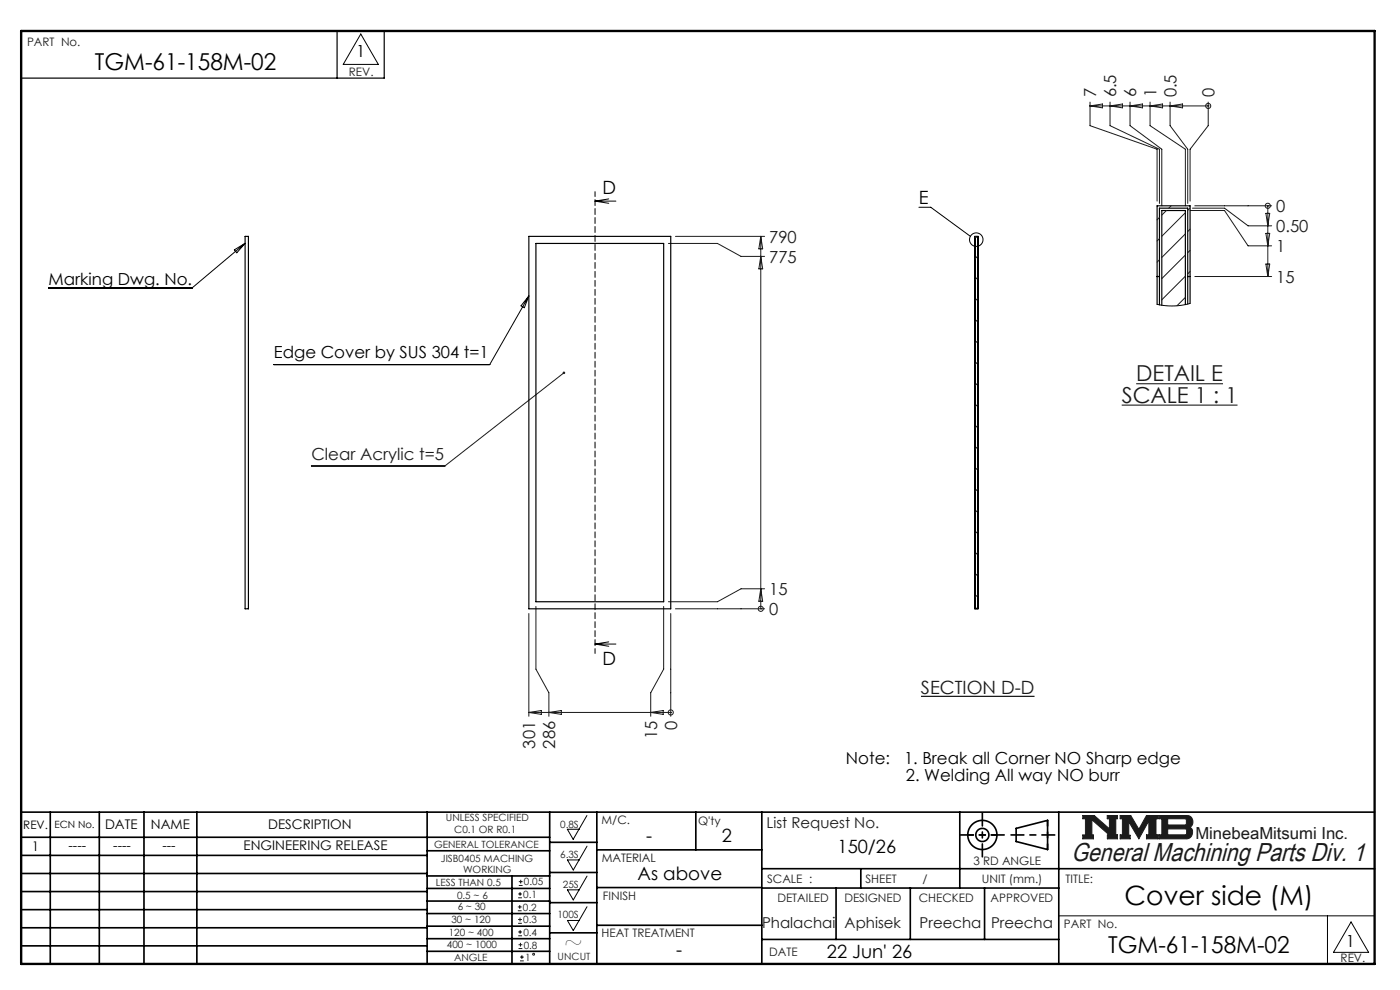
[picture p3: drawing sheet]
<svg xmlns="http://www.w3.org/2000/svg" width="297mm" height="210mm" viewBox="0 0 297 210" stroke-linecap="round" stroke-linejoin="round" font-family="sans-serif">
<g fill="none" stroke="#000" stroke-width=".35">
<path d="M4.5 172.3h287.1M4.5 177.6h112.1M10.7 172.3v32.2M21.1 172.3v32.2M30.5 172.3v32.2M41.8 172.3v32.2M90.6 172.3v32.2M116.6 172.3v32.2M116.6 178.7h10M126.6 172.3v32.2M147.6 172.3v8M161.6 172.3v32.2"/>
<path d="M203.6 172.3v16.1M215.6 175.7l6.6-1.7v6.2l-6.6-1.7zM224.6 172.3v32.2M4.5 185.3h86.1M4.5 181.4h86.1M4.5 189.1h86.1M4.5 193h86.1M4.5 196.8h86.1M90.6 199.1h26M90.6 193.8h26M90.6 188.5h26M90.6 191.1h26"/>
<path d="M90.6 180.5h26M90.6 185.8h26M90.6 196.5h26M108.6 185.8v18.5M116.6 185.1h10M116.6 191.5h10M116.6 197.9h10M126.6 196.3h35M126.6 188.3h35M126.6 180.3h35M161.6 184.3h130M161.6 199.3h63"/>
<path d="M161.6 188.4h63M177.4 188.4v10.9M182.6 184.3v4.1M193.1 188.4v10.9M208.9 188.4v10.9M4.5 200.6h86.1M90.6 201.8h26"/>
<circle cx="208.4" cy="177.1" r="3.1"/>
<circle cx="208.4" cy="177.1" r="1.39"/>
</g>
<path d="M229.7 173h2.4l3.3 2.8v-2.1h-.5v-.7h2.2v.7h-.4v3.4h.4v.8h-2.2v-.8h.4l-3.7-3.2v3.2h.4v.8h-2.3v-.8h.6v-3.4h-.6zM237.6 173h2.3l1.7 2.9 1.6-2.9h2.5v.7h-.5v3.4h.5v.8h-2.5v-.8h.5v-3l-2.1 3.8-2.1-3.6v2.9h.3v.7h-2.2v-.8h.5v-3.4h-.5zM245.9 173h6a1.34 1.34 0 0 1 1.1 1 1.34 1.34 0 0 1-.6 1.5 1.33 1.33 0 0 1 .5 1.4 1.33 1.33 0 0 1-1.2 1h-5.8v-.8h.6v-3.4h-.6zM247.7 173.7h3.8l.2 .2v.8l-.3 .3h-3.7zM247.7 175.8h3.8l.2 .3v.7l-.3 .3h-3.7z" fill="none" stroke="#191924" stroke-width=".21"/>
<path d="M76.5 7.2l3.8 6.5h-7.5zM124.5 173l-2.9 5-1.2-2.1h2.4M124.5 179.5l-2.9 5.1-1.2-2.2h2.4M124.5 185.8l-2.9 5.1-1.2-2.1h2.4M124.5 192.3l-2.9 5.1-1.2-2.1h2.4M224.6 194.3h67M281.6 194.3v10.2M286.6 195.6l3.7 6.4h-7.4z" fill="none" stroke="#000" stroke-width=".21"/>
<path d="M4.5 6.6h287.1" fill="none" stroke="#000" stroke-width=".21" stroke-dasharray="6.3 1.3 1.3 1.3" stroke-dashoffset="1.9"/>
<path d="M71.5 6.6v10M81.5 6.6v10h-77" fill="none" stroke="#000" stroke-width=".25"/>
<path d="M205.3 177.1h6.2M222.2 174v6.2" fill="none" stroke="#000" stroke-width=".35" stroke-dasharray="15.2 1.3 1.3 1.3" stroke-dashoffset="14.1"/>
<path d="M203.8 177.1h9.2M208.4 172.5v9.2M214.5 177.1h9.3" fill="none" stroke="#000" stroke-width=".35" stroke-dasharray="15.2 1.3 1.3 1.3" stroke-dashoffset="12.5"/>
<path d="M4.5 6.6h287.1v197.9h-287.1z" fill="none" stroke="#000" stroke-width=".5"/>
<path d="M229.7 173v.7h.6v3.4h-.6v.8h2.3v-.8h-.4v-3.2l3.7 3.2h-.4v.8h2.2v-.8h-.4v-3.4h.4v-.7h-2.2v.7h.5v2.1l-3.3-2.8zM237.6 173v.7h.5v3.4h-.5v.8h2.2v-.7h-.3v-2.9l2.1 3.6 2.1-3.8v3h-.5v.8h2.5v-.8h-.5v-3.4h.5v-.7h-2.5l-1.6 2.9-1.7-2.9zM247.7 175.8h3.8l.2 .3v.7l-.3 .3h-3.7zM245.9 173v.7h.6v3.4h-.6v.8h6.3l.5-.5 .3-.8-.1-.7-.5-.4a1.34 1.34 0 0 0 .6-1.5 1.34 1.34 0 0 0-1.1-1zM247.7 173.7h3.7l.3 .2v.9l-.3 .2h-3.7z" fill-rule="evenodd" fill="#191924"/>
<path d="M195.4 147.7h24.1" fill="none" stroke="#000" stroke-width=".24"/>
<g fill="none" stroke="#000" stroke-width=".21">
<path d="M49.7 53l2.3-1.4-1.8 2zM52 51.6l-11.2 9.5h-30.5M126.2 42.7h4.5M126.2 42.7l2.9 .4M129.1 42.2l-2.9 .5M194.9 44h2.6l8.4 6.1M112.2 62.8l-8.3 14.5h-45.8M112.2 62.8l-1 2.5-.7-.4zM238 85.9h24.5M241 81.4h18.5M126.2 136.6h4.5M126.2 136.6l2.9 .5"/>
<path d="M129.1 136.2l-2.9 .4"/>
<circle cx="207.1" cy="50.8" r="1.43"/>
</g>
<g fill="none" stroke="#191924" stroke-width=".21">
<path d="M231.2 22.5h25.1M231.2 21.7v5l14.3 5v11M231.2 22.5l2.7-.4v.8zM235.5 21.7v5l10.5 5v11.5M235.5 22.5l2.6-.4v.8zM239.7 21.7v5l6.8 5v12M239.7 22.5l2.7-.4v.8zM244 21.7v5l7.5 5v12M244 22.5l2.6-.4v.8zM248.2 21.7v5l3.8 5v11.5M248.2 22.5l2.7-.4v.8zM256.3 22.5h.1"/>
<path d="M256.3 21.7v5l-3.8 5v11M141.8 51.6h10.4l5 2.8h5M143.3 50.1h18.9M161.4 50.1v79M161.4 50.1l.4 2.7h-.8zM161.4 54.4l.4 2.6h-.8zM252.5 44.7h7.3l5 7.4h5M253 44.2h6.8l5 3.7h5M253.5 43.7h16.3M253.5 58.7h16.3M268.5 45.3h.9l-.4 2.6zM268.5 49.5h.9l-.4 2.6z"/>
<path d="M268.5 56h.9l-.4 2.7zM269 43.7h.1M269 43.7v15M119.6 79.1l-25.2 19.8h-28.3M112.2 130.1v21.8M113.7 128.6v13.3l2.7 5v5M140.8 128.6v13.3l-2.8 5v5M142.3 130.1v21.8M143.3 129.1h18.9M161.4 129.1h.1M161.4 124.9l.4 2.6h-.8zM162.2 124.9h-5l-5 2.7h-10.4"/>
<path d="M112.2 151.1h30.1M112.2 151.1l2.6-.4v.8zM116.4 151.1l2.7-.4v.8zM138 151.1l2.7-.4v.8zM142.3 151.1h.1M109.9 193.2h.8M109.9 192.4h.8M109.9 195.9h.8M109.9 195h.8M109.9 190.4h.8M109.9 189.6h.8M109.9 198.5h.8"/>
<path d="M109.9 197.7h.8M110.1 187.8h.8M110.1 187h.8M110.3 192v.8M110.3 194.6v.9M110.3 189.2v.8M110.3 197.3v.8M110.4 200v.8M110.5 186.6v.8M110 201.2h.8M110 200.4h.8M110.3 203.8h.8"/>
<path d="M110.3 203h.8M110.7 202.6v.8"/>
<circle cx="256.3" cy="22.5" r=".54"/>
<circle cx="269" cy="43.7" r=".54"/>
<circle cx="161.4" cy="129.1" r=".54"/>
<circle cx="142.3" cy="151.1" r=".54"/>
<circle cx="113.2" cy="202.4" r=".2"/>
</g>
<path d="M126.2 40.7v97.9" fill="none" stroke="#000" stroke-width=".21" stroke-dasharray="1.3 .6" stroke-dashoffset=".2"/>
<path d="M119.5 78.9h.3l-.2 .2 .2-.2a.27 .27 0 0 1 0 .4 .27 .27 0 0 1-.4 0 .27 .27 0 0 1 .1-.4z" fill="#191924"/>
<g fill="none" stroke="#000" stroke-width=".25">
<path d="M52 50.1h.7v79h-.7zM112.2 50.1h30.1v79h-30.1zM113.7 51.6h27.1v76h-27.1zM206.8 50.1h.7v79h-.7zM206.8 51.6h.1M206.8 50.2h.6v78.9h-.6zM207.4 50.2h-.5v78.8h.5M207.4 51.6h.1M245.5 58.7h.5M252 58.7h.5M251.5 64.6v-19.9h-5v20M252 64.5v-20.3h-6v20.5"/>
<path d="M252.5 64.4v-20.7h-7v20.9M206.8 127.6h.1M207.4 127.6h.1"/>
</g>
<g fill="none" stroke="#191924" stroke-width=".21">
<path d="M206.8 50.4h.1M207 50.2l-.1 .1M207.1 50.1l-.1 .1M207.4 54.3l-.5 .5M207.4 58.8l-.5 .5M246 46.1l-.5 .5M246 50.6l-.5 .5M246 55.1l-.5 .5M247.4 44.7l-.9 .9M248.4 43.7l-.5 .5M251.5 45.1l-5 5M251.5 49.6l-5 5"/>
<path d="M251.5 54.1l-5 5M251.5 58.6l-5 5M252.5 44.1l-.5 .5M252.5 48.6l-.5 .5M252.5 53.1l-.5 .5M252.5 57.6l-.5 .5M207.4 63.3l-.5 .5M207.4 67.8l-.5 .5M207.4 72.3l-.5 .5M207.4 76.8l-.5 .5M251.5 63.1l-1.8 1.8M207.4 81.3l-.5 .5"/>
<path d="M207.4 85.8l-.5 .5M207.4 90.2l-.5 .5M207.4 94.7l-.5 .5M207.4 99.2l-.5 .5M207.4 103.7l-.5 .5M207.4 108.2l-.5 .5M207.4 112.7l-.5 .5M207.4 117.2l-.5 .5M207.4 121.7l-.5 .5M207.4 126.2l-.5 .5"/>
</g>
<path d="M252.5 64.4l-1.8 .3-1.7 .2-1.8-.1-1.7-.2" fill="none" stroke="#000" stroke-width=".21"/>
<text font-size="5.6" x="238.6" y="192">Cover side (M)</text>
<text font-size="5.5" fill="#191924" x="227.3" y="182.7">General Machining Parts Div. 1</text>
<g font-size="4.9">
<text x="20.1" y="14.8">TGM-61-158M-02</text>
<text x="119.6" y="201.6">~</text>
<text x="235.1" y="202.1">TGM-61-158M-02</text>
</g>
<g font-size="4.7" fill="#191924">
<text x="241" y="80.9">DETAIL E</text>
<text x="238" y="85.4">SCALE 1 : 1</text>
</g>
<g font-size="3.9">
<text x="127.8" y="41.1">D</text>
<text x="194.9" y="43.2">E</text>
<text x="127.8" y="141.1">D</text>
<text x="137" y="178.6">-</text>
<text x="153.1" y="178.6">2</text>
<text x="177.7" y="181">150/26</text>
<text x="135.3" y="186.6">As above</text>
<text x="143.5" y="202.9">-</text>
<text x="175.4" y="203.2">22 Jun' 26</text>
</g>
<text font-size="3.9" fill="#191924" x="195.4" y="147.3">SECTION D-D</text>
<g font-size="3.5">
<text x="75.6" y="12.1">1</text>
<text x="10.3" y="60.5">Marking Dwg. No.</text>
<text x="58.1" y="76">Edge Cover by SUS 304 t=1</text>
<text x="179.5" y="162.2">Note:</text>
<text x="191.8" y="162.2">1. Break all Corner NO Sharp edge</text>
<text x="192.2" y="165.7">2. Welding All way NO burr</text>
<text x="285.5" y="200.9">1</text>
</g>
<g font-size="3.5" fill="#191924">
<text x="232.6" y="20.7" transform="rotate(-90 232.6 20.7)">7</text>
<text x="236.8" y="20.7" transform="rotate(-90 236.8 20.7)">6.5</text>
<text x="241.1" y="20.7" transform="rotate(-90 241.1 20.7)">6</text>
<text x="245.3" y="20.7" transform="rotate(-90 245.3 20.7)">1</text>
<text x="249.6" y="20.7" transform="rotate(-90 249.6 20.7)">0.5</text>
<text x="257.6" y="20.7" transform="rotate(-90 257.6 20.7)">0</text>
<text x="270.7" y="45">0</text>
<text x="163.2" y="51.5">790</text>
<text x="270.7" y="53.5">1</text>
<text x="270.7" y="49.2">0.50</text>
<text x="163.2" y="55.7">775</text>
<text x="270.7" y="60">15</text>
<text x="66.1" y="97.5">Clear Acrylic t=5</text>
<text x="163.2" y="130.5">0</text>
<text x="163.2" y="126.2">15</text>
<text x="143.6" y="154.9" transform="rotate(-90 143.6 154.9)">0</text>
<text x="113.5" y="158.8" transform="rotate(-90 113.5 158.8)">301</text>
<text x="117.8" y="158.8" transform="rotate(-90 117.8 158.8)">286</text>
<text x="139.4" y="156.8" transform="rotate(-90 139.4 156.8)">15</text>
<text x="253.6" y="178.1">MinebeaMitsumi Inc.</text>
</g>
<g font-size="3.2" fill="#191924">
<text x="162.6" y="175.5">List Request No.</text>
<text x="161.7" y="196.8">Phalachai</text>
<text x="179.2" y="196.8">Aphisek</text>
<text x="195.1" y="196.8">Preecha</text>
<text x="210.2" y="196.8">Preecha</text>
</g>
<g font-size="2.8">
<text x="22.3" y="175.9">DATE</text>
<text x="32" y="175.9">NAME</text>
<text x="56.9" y="175.9">DESCRIPTION</text>
<text x="6.8" y="180.6">1</text>
<text x="14.5" y="180.3">----</text>
<text x="24" y="180.3">----</text>
<text x="34.5" y="180.3">---</text>
<text x="51.7" y="180.3">ENGINEERING RELEASE</text>
</g>
<g font-size="2.5" fill="#191924">
<text x="5.7" y="9.8">PART No.</text>
<text x="74" y="16">REV.</text>
<text x="127.6" y="174.8">M/C.</text>
<text x="148.1" y="175.1">Q'ty</text>
<text x="127.6" y="182.8">MATERIAL</text>
<text x="206.5" y="183.6">3 RD ANGLE</text>
<text x="127.9" y="191">FINISH</text>
<text x="162.7" y="187.2">SCALE :</text>
<text x="164.9" y="191.4">DETAILED</text>
<text x="179.1" y="191.4">DESIGNED</text>
<text x="183.6" y="187.2">SHEET</text>
<text x="194.9" y="191.4">CHECKED</text>
<text x="195.7" y="187.2">/</text>
<text x="208.3" y="187.2">UNIT (mm.)</text>
<text x="210.2" y="191.4">APPROVED</text>
<text x="226" y="187.2">TITLE:</text>
<text x="225.7" y="196.8">PART No.</text>
<text x="127.6" y="198.9">HEAT TREATMENT</text>
<text x="163.2" y="202.9">DATE</text>
<text x="284.4" y="204.1">REV.</text>
</g>
<text font-size="2.5" x="4.9" y="175.9">REV.</text>
<text font-size="2.1" x="11.6" y="175.6">ECN No.</text>
<g font-size="2.1" fill="#191924">
<text x="92.1" y="179.9">GENERAL TOLERANCE</text>
<text x="94.6" y="174.2">UNLESS SPECIFIED</text>
<text x="96.4" y="176.8">C0.1 OR R0.1</text>
<text x="118.8" y="175.5">0.8S</text>
<text x="93.5" y="182.9">JISB0405 MACHING</text>
<text x="98.2" y="185.3">WORKING</text>
<text x="118.8" y="181.9">6.3S</text>
<text x="92.5" y="187.9">LESS THAN 0.5</text>
<text x="97" y="190.7">0.5 ~ 6</text>
<text x="111" y="190.4">0.1</text>
<text x="111.2" y="187.8">0.05</text>
<text x="119.4" y="188.4">25S</text>
<text x="95.8" y="195.8">30 ~ 120</text>
<text x="97.1" y="193.1">6 ~ 30</text>
<text x="110.9" y="193.2">0.2</text>
<text x="111" y="195.9">0.3</text>
<text x="118.2" y="194.8">100S</text>
<text x="94.8" y="201.1">400 ~ 1000</text>
<text x="95.2" y="198.5">120 ~ 400</text>
<text x="96.3" y="203.9">ANGLE</text>
<text x="111" y="198.5">0.4</text>
<text x="111.1" y="201.2">0.8</text>
<text x="111.4" y="203.8">1</text>
<text x="118.3" y="203.7">UNCUT</text>
</g>
</svg>
